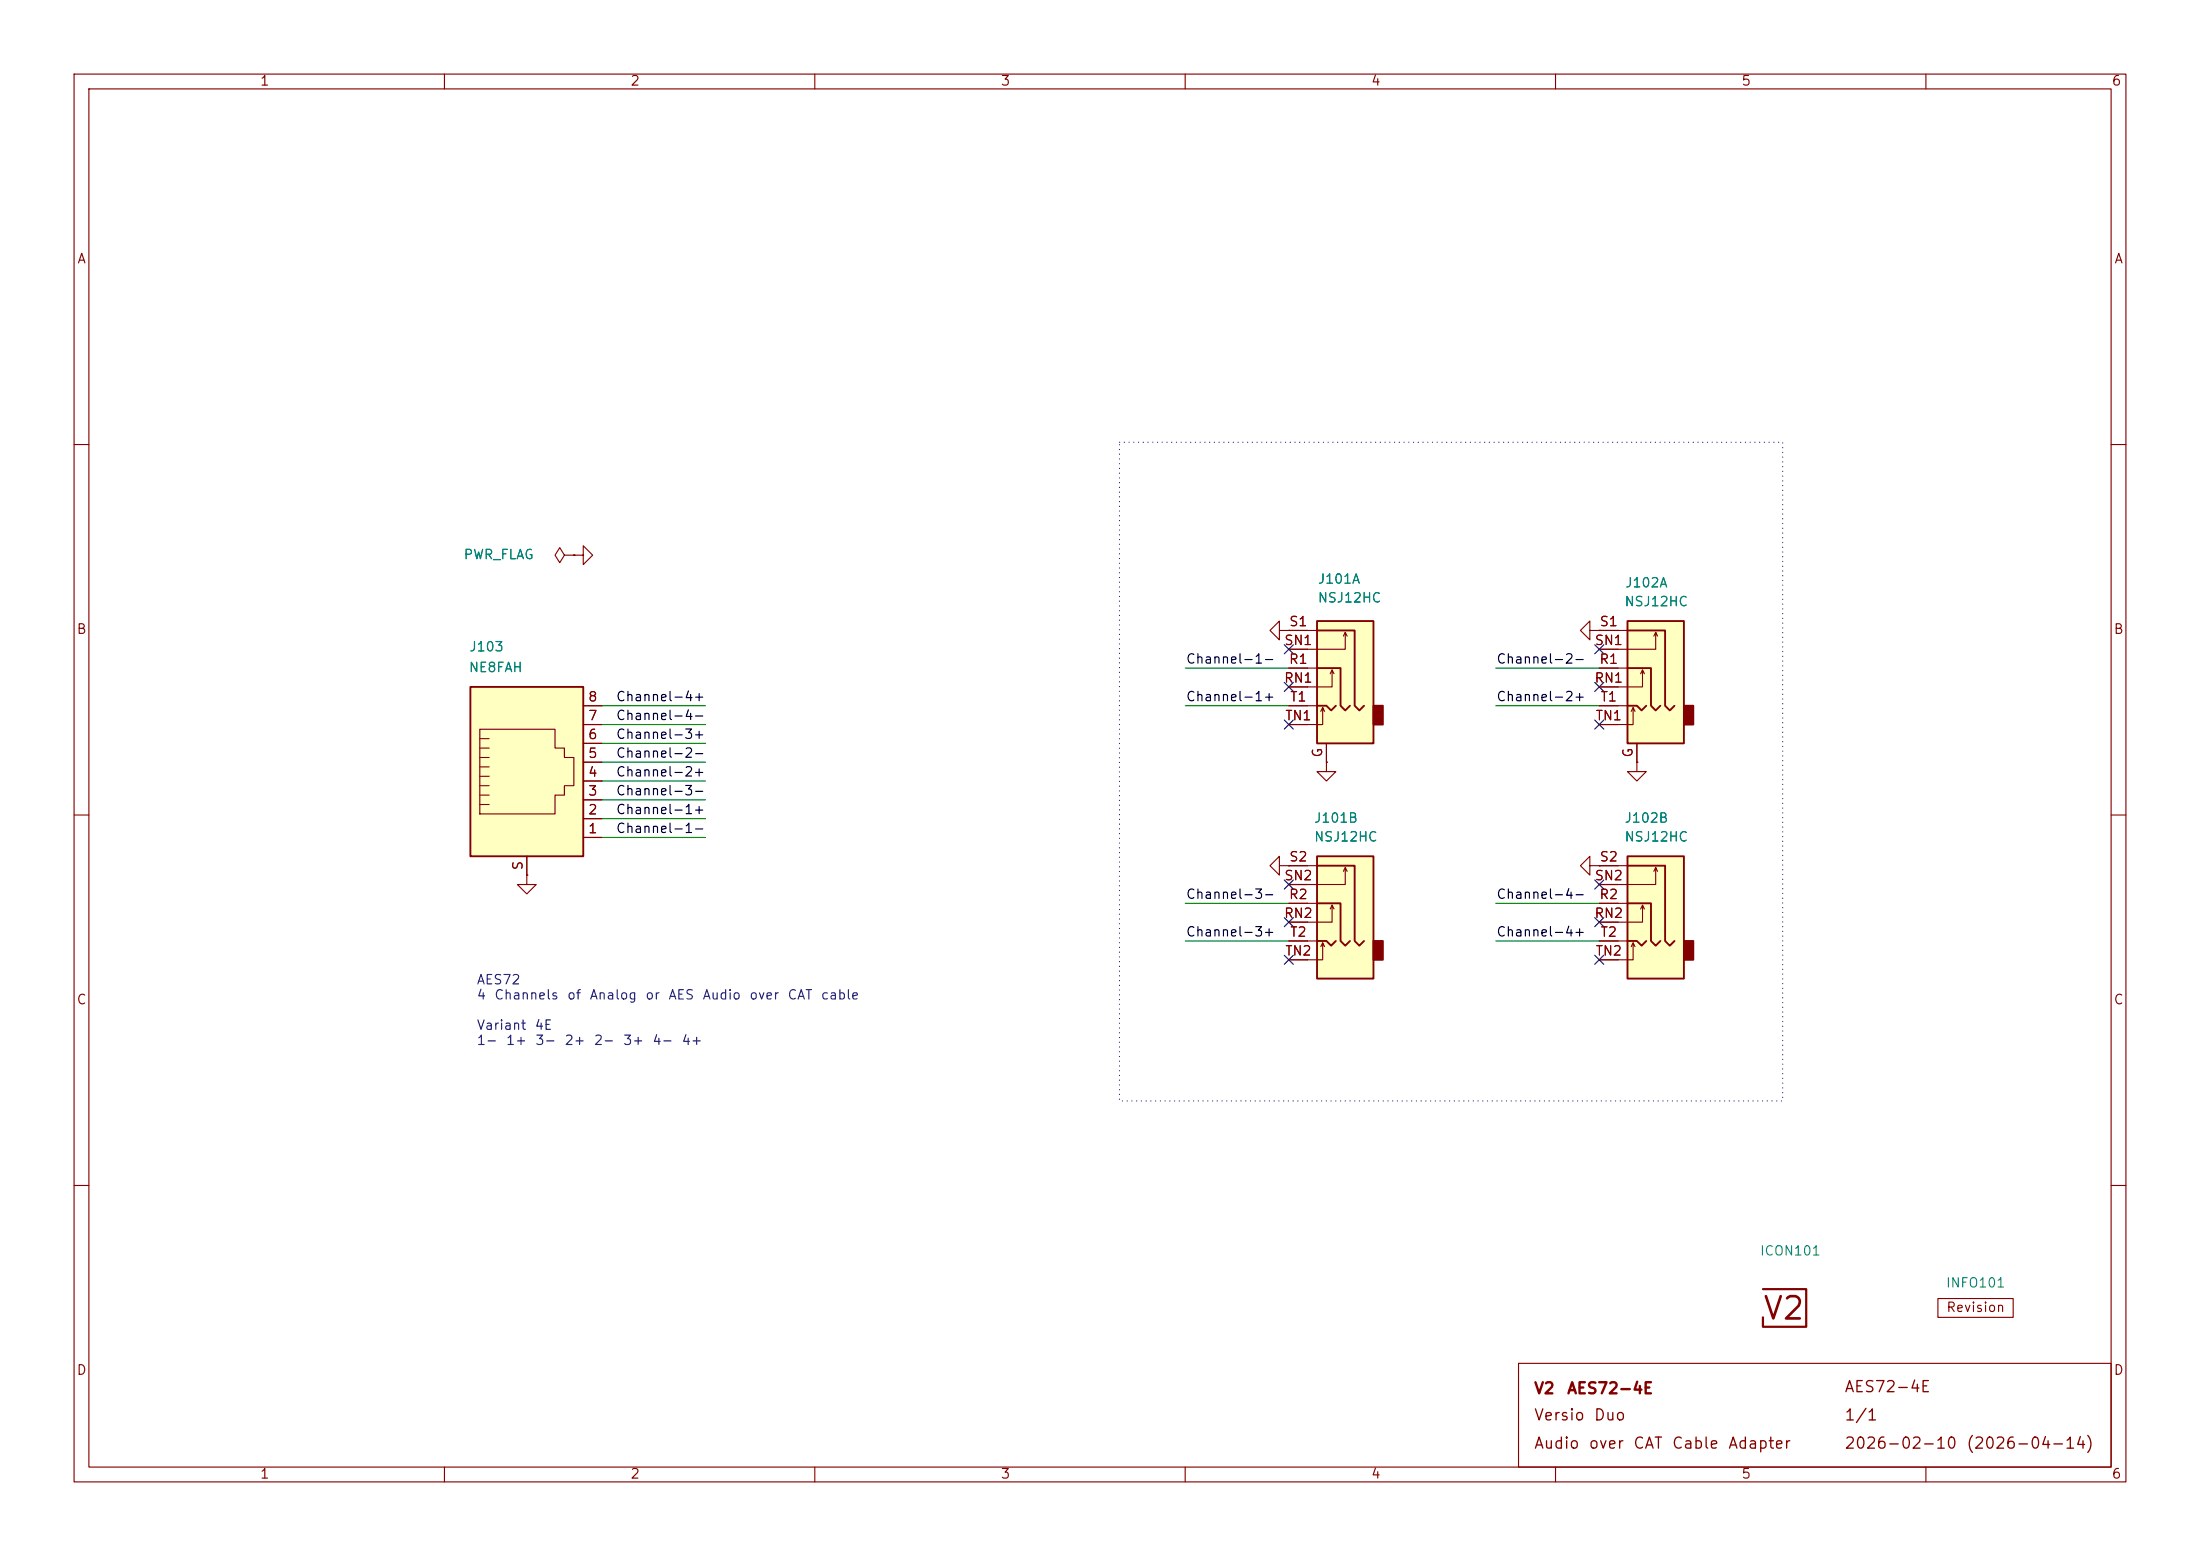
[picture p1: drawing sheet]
<svg xmlns="http://www.w3.org/2000/svg" width="297mm" height="210mm" viewBox="0 0 297 210" stroke-linecap="round" stroke-linejoin="round" font-family="sans-serif">
<g fill="none" stroke="#840000" stroke-width=".15">
<path d="M10 10h277v190h-277zM12 12h273v186h-273zM60 10v2M110 10v2M160 10v2M210 10v2M260 10v2M10 60h2M285 60h2M10 110h2M285 110h2M10 160h2"/>
<path d="M285 160h2M60 198v2M110 198v2M160 198v2M205 184h80v14h-80zM210 198v2M260 198v2"/>
</g>
<path d="M63.5 92.7h15.2v22.9h-15.2z" fill="#ffffc2"/>
<g fill="none" stroke="#840000" stroke-width=".15">
<path d="M64.8 98.4h10.1v2.6h1.3v1.2h1.3v3.8h-1.3v1.3h-1.3v2.6h-10.1zM64.8 99.7h1.2M78.7 97.8h2.6M78.7 95.3h2.6M64.8 103.5h1.2M64.8 104.8h1.2M64.8 106h1.2M64.8 107.3h1.2M64.8 108.6h1.2M64.8 102.2h1.2M64.8 101h1.2M71.1 115.6v2.5"/>
<path d="M78.7 113h2.6M78.7 110.5h2.6M78.7 108h2.6M78.7 105.4h2.6M78.7 102.9h2.6M78.7 100.3h2.6M214.6 116.8v1.3l-1.2-1.3 1.2-1.2v1.2h1.3M215.9 116.8h.1M221 102.9v1.2h-1.3l1.3 1.3 1.2-1.3h-1.2M221 102.9h.1"/>
</g>
<path d="M63.5 92.7h15.2v22.9h-15.2z" fill="none" stroke="#840000" stroke-width=".25"/>
<path d="M219.7 115.6h7.6v16.5h-7.6z" fill="#ffffc2"/>
<path d="M227.3 127h1.3v2.5h-1.3z" fill="#840000" stroke="#840000" stroke-width=".25"/>
<path d="M219.7 115.6h7.6v16.5h-7.6zM219.7 116.8h5.1v10.2l.6 .6 .7-.6M219.7 121.9h3.2v5.1l.6 .6 .7-.6M219.7 127h1.3l.6 .6 .6-.6" fill="none" stroke="#840000" stroke-width=".25"/>
<path d="M215.9 116.8h3.8M223.5 117.1l-.2 .5M223.8 117.6l-.3-.5v2.3h-7.6M215.9 121.9h3.8M215.9 127h3.8M220.5 127.3l-.3 .5M220.7 127.8l-.2-.5v2.2h-4.6M221.7 122.2l-.2 .5M222 122.7l-.3-.5v2.3h-5.8" fill="none" stroke="#840000" stroke-width=".15"/>
<path d="M219.7 83.8h7.6v16.5h-7.6z" fill="#ffffc2"/>
<path d="M227.3 95.3h1.3v2.5h-1.3z" fill="#840000" stroke="#840000" stroke-width=".25"/>
<path d="M219.7 83.8h7.6v16.5h-7.6zM219.7 90.2h3.2v5.1l.6 .6 .7-.6M219.7 95.3h1.3l.6 .6 .6-.6M219.7 85.1h5.1v10.2l.6 .6 .7-.6" fill="none" stroke="#840000" stroke-width=".25"/>
<g fill="none" stroke="#840000" stroke-width=".15">
<path d="M215.9 90.2h3.8M215.9 85.1h3.8M215.9 95.3h3.8M220.5 95.5l-.3 .5M220.7 96l-.2-.5v2.3h-4.6M221.7 90.4l-.2 .5M222 90.9l-.3-.5v2.3h-5.8M223.5 85.3l-.2 .6M223.8 85.9l-.3-.6v2.3h-7.6M71.1 118.1v1.3h-1.3l1.3 1.3 1.3-1.3h-1.3M71.1 118.1h.1M179.1 102.9v1.2h-1.3l1.3 1.3 1.2-1.3h-1.2"/>
<path d="M179.1 102.9h.1M221 100.3v2.6M261.6 175.3h10.2v2.5h-10.2z"/>
</g>
<path d="M238 174h5.8v5.1h-5.8v-1.3" fill="none" stroke="#840000" stroke-width=".3"/>
<path d="M177.8 115.6h7.6v16.5h-7.6z" fill="#ffffc2"/>
<path d="M185.4 127h1.3v2.5h-1.3z" fill="#840000" stroke="#840000" stroke-width=".25"/>
<path d="M177.8 115.6h7.6v16.5h-7.6zM177.8 116.8h5.1v10.2l.6 .6 .6-.6M177.8 121.9h3.2v5.1l.6 .6 .6-.6M177.8 127h1.3l.6 .6 .6-.6" fill="none" stroke="#840000" stroke-width=".25"/>
<path d="M174 116.8h3.8M181.6 117.1l-.2 .5M181.9 117.6l-.3-.5v2.3h-7.6M174 121.9h3.8M174 127h3.8M178.6 127.3l-.3 .5M178.8 127.8l-.2-.5v2.2h-4.6M179.8 122.2l-.2 .5M180.1 122.7l-.3-.5v2.3h-5.8" fill="none" stroke="#840000" stroke-width=".15"/>
<path d="M177.8 83.8h7.6v16.5h-7.6z" fill="#ffffc2"/>
<path d="M185.4 95.3h1.3v2.5h-1.3z" fill="#840000" stroke="#840000" stroke-width=".25"/>
<path d="M177.8 83.8h7.6v16.5h-7.6zM177.8 90.2h3.2v5.1l.6 .6 .6-.6M177.8 95.3h1.3l.6 .6 .6-.6M177.8 85.1h5.1v10.2l.6 .6 .6-.6" fill="none" stroke="#840000" stroke-width=".25"/>
<g fill="none" stroke="#840000" stroke-width=".15">
<path d="M76.2 74.9l-.6-1-.7 1 .7 1 .6-1h1.3M77.5 74.9h.1M77.5 74.9h1.2v-1.2l1.3 1.2-1.3 1.3v-1.3M78.7 95.3h2.6M78.7 97.8h2.6M172.7 85.1v1.3l-1.3-1.3 1.3-1.3v1.3h1.3M174 85.1h.1M174 90.2h3.8M174 85.1h3.8M174 95.3h3.8M178.6 95.5l-.3 .5M178.8 96l-.2-.5v2.3h-4.6"/>
<path d="M179.8 90.4l-.2 .5M180.1 90.9l-.3-.5v2.3h-5.8M181.6 85.3l-.2 .6M181.9 85.9l-.3-.6v2.3h-7.6M214.6 85.1v1.3l-1.2-1.3 1.2-1.3v1.3h1.3M215.9 85.1h.1M215.9 90.2h2.5M215.9 85.1h2.5M215.9 95.3h2.5M215.9 92.7h2.5M215.9 87.6h2.5M215.9 97.8h2.5"/>
<path d="M71.1 118.1h.1M71.1 115.6v2.5M78.7 113h2.6M78.7 110.5h2.6M78.7 108h2.6M78.7 105.4h2.6M78.7 102.9h2.6M78.7 100.3h2.6M172.7 116.8v1.3l-1.3-1.3 1.3-1.2v1.2h1.3M174 116.8h.1M174 116.8h2.5M174 119.4h2.5"/>
<path d="M179.1 102.9h.1M179.1 100.3v2.6M215.9 116.8h.1M215.9 116.8h2.5M215.9 119.4h2.5M221 102.9h.1M221 100.3v2.6M174 121.9h2.5M174 124.5h2.5M174 127h2.5M174 129.5h2.5M215.9 121.9h2.5"/>
<path d="M215.9 124.5h2.5M215.9 127h2.5M215.9 129.5h2.5"/>
</g>
<g fill="none" stroke="#008400" stroke-width=".15">
<path d="M81.3 95.3h13.9M81.3 97.8h13.9M160 90.2h14M160 95.3h14M201.9 90.2h14M201.9 95.3h14M81.3 113h13.9M81.3 108h13.9M81.3 105.4h13.9M81.3 110.5h13.9M81.3 102.9h13.9M81.3 100.3h13.9"/>
<path d="M160 127h14M160 121.9h14M201.9 127h14M201.9 121.9h14"/>
</g>
<g fill="none" stroke="#000084" stroke-width=".15">
<path d="M173.4 92.1l1.2 1.2M173.4 87l1.2 1.2M173.4 97.2l1.2 1.2M174.6 92.1l-1.2 1.2M174.6 87l-1.2 1.2M174.6 97.2l-1.2 1.2M215.3 92.1l1.2 1.2M215.3 97.2l1.2 1.2M215.3 87l1.2 1.2M216.5 92.1l-1.2 1.2M216.5 97.2l-1.2 1.2M216.5 87l-1.2 1.2"/>
<path d="M173.4 118.8l1.2 1.2M174.6 118.8l-1.2 1.2M215.3 118.8l1.2 1.2M216.5 118.8l-1.2 1.2M173.4 123.9l1.2 1.2M173.4 128.9l1.2 1.2M174.6 123.9l-1.2 1.2M174.6 128.9l-1.2 1.2M215.3 123.9l1.2 1.2M215.3 128.9l1.2 1.2M216.5 123.9l-1.2 1.2M216.5 128.9l-1.2 1.2"/>
</g>
<path d="M151.1 59.7h89.6v88.9h-89.6z" fill="none" stroke="#0000c2" stroke-width=".15" stroke-dasharray="0 .6"/>
<text font-size="3" fill="#840000" x="237.8" y="178.8">V2</text>
<g font-size="1.5" fill="#840000">
<text x="207" y="188.5">V2</text>
<text x="211.4" y="188.5">AES72-4E</text>
<text x="248.9" y="188.3">AES72-4E</text>
<text x="207" y="192.1">Versio</text>
<text x="207" y="195.9">Audio</text>
<text x="214.4" y="195.9">over</text>
<text x="215.1" y="192.1">Duo</text>
<text x="220.4" y="195.9">CAT</text>
<text x="225.6" y="195.9">Cable</text>
<text x="233.2" y="195.9">Adapter</text>
<text x="248.9" y="195.9">2026-02-10</text>
<text x="248.9" y="192.1">1/1</text>
<text x="265.3" y="195.9">(2026-04-14)</text>
</g>
<g font-size="1.3" fill="#840000">
<text x="35" y="11.9">1</text>
<text x="85" y="11.9">2</text>
<text x="135" y="11.9">3</text>
<text x="185" y="11.9">4</text>
<text x="235" y="11.9">5</text>
<text x="285" y="11.9">6</text>
<text x="10.3" y="35.9">A</text>
<text x="285.3" y="35.9">A</text>
<text x="10.3" y="85.9">B</text>
<text x="173.3" y="87.4">SN1</text>
<text x="173.9" y="89.9">R1</text>
<text x="173.9" y="84.8">S1</text>
<text x="215.2" y="87.4">SN1</text>
<text x="215.8" y="89.9">R1</text>
<text x="215.9" y="84.8">S1</text>
<text x="285.3" y="85.9">B</text>
<text x="79.3" y="95">8</text>
<text x="173.3" y="92.5">RN1</text>
<text x="174.1" y="95">T1</text>
<text x="215.2" y="92.5">RN1</text>
<text x="216" y="95">T1</text>
<text x="79.3" y="100.1">6</text>
<text x="79.3" y="97.5">7</text>
<text x="173.4" y="97.5">TN1</text>
<text x="215.3" y="97.5">TN1</text>
<text x="79.3" y="107.7">3</text>
<text x="79.3" y="105.2">4</text>
<text x="79.3" y="102.6">5</text>
<text x="178.8" y="102.3" transform="rotate(-90 178.8 102.3)">G</text>
<text x="220.7" y="102.3" transform="rotate(-90 220.7 102.3)">G</text>
<text x="79.3" y="112.8">1</text>
<text x="79.3" y="110.2">2</text>
<text x="70.9" y="117.5" transform="rotate(-90 70.9 117.5)">S</text>
<text x="173.3" y="119.1">SN2</text>
<text x="173.9" y="116.6">S2</text>
<text x="215.2" y="119.1">SN2</text>
<text x="215.9" y="116.6">S2</text>
<text x="173.3" y="124.2">RN2</text>
<text x="173.9" y="121.7">R2</text>
<text x="215.2" y="124.2">RN2</text>
<text x="215.8" y="121.7">R2</text>
<text x="173.4" y="129.3">TN2</text>
<text x="174.1" y="126.7">T2</text>
<text x="215.3" y="129.3">TN2</text>
<text x="216" y="126.7">T2</text>
<text x="10.3" y="135.9">C</text>
<text x="285.3" y="135.9">C</text>
<text x="262.7" y="177.4">Revision</text>
<text x="10.3" y="185.9">D</text>
<text x="285.3" y="185.9">D</text>
<text x="35" y="199.9">1</text>
<text x="85" y="199.9">2</text>
<text x="135" y="199.9">3</text>
<text x="185" y="199.9">4</text>
<text x="235" y="199.9">5</text>
<text x="285" y="199.9">6</text>
</g>
<g font-size="1.3" fill="#008484">
<text x="62.5" y="75.8">PWR_FLAG</text>
<text x="177.8" y="79.1">J101A</text>
<text x="177.8" y="81.6">NSJ12HC</text>
<text x="219.2" y="82.1">NSJ12HC</text>
<text x="219.3" y="79.6">J102A</text>
<text x="63.3" y="88.2">J103</text>
<text x="63.2" y="91">NE8FAH</text>
<text x="177.3" y="111.4">J101B</text>
<text x="177.3" y="113.9">NSJ12HC</text>
<text x="219.2" y="111.4">J102B</text>
<text x="219.2" y="113.9">NSJ12HC</text>
<text x="237.5" y="169.8">ICON101</text>
<text x="262.6" y="174.1">INFO101</text>
</g>
<g font-size="1.3">
<text x="160" y="89.9">Channel-1-</text>
<text x="201.9" y="89.9">Channel-2-</text>
<text x="83.1" y="95">Channel-4+</text>
<text x="160" y="95">Channel-1+</text>
<text x="201.9" y="95">Channel-2+</text>
<text x="83.1" y="100">Channel-3+</text>
<text x="83.1" y="97.5">Channel-4-</text>
<text x="83.1" y="102.6">Channel-2-</text>
<text x="83.1" y="105.1">Channel-2+</text>
<text x="83.1" y="107.7">Channel-3-</text>
<text x="83.1" y="112.7">Channel-1-</text>
<text x="83.1" y="110.2">Channel-1+</text>
<text x="160" y="121.6">Channel-3-</text>
<text x="201.9" y="121.6">Channel-4-</text>
<text x="160" y="126.7">Channel-3+</text>
<text x="201.9" y="126.7">Channel-4+</text>
</g>
<g font-size="1.3" fill="#0000c2">
<text x="64.3" y="133.2">AES72</text>
<text x="64.3" y="135.2">4</text>
<text x="66.6" y="135.2">Channels</text>
<text x="76.5" y="135.2">of</text>
<text x="79.5" y="135.2">Analog</text>
<text x="87" y="135.2">or</text>
<text x="90.1" y="135.2">AES</text>
<text x="94.8" y="135.2">Audio</text>
<text x="101.1" y="135.2">over</text>
<text x="106.2" y="135.2">CAT</text>
<text x="110.7" y="135.2">cable</text>
<text x="64.3" y="139.3">Variant</text>
<text x="64.3" y="141.4">1-</text>
<text x="68.2" y="141.4">1+</text>
<text x="72.1" y="139.3">4E</text>
<text x="72.2" y="141.4">3-</text>
<text x="76.1" y="141.4">2+</text>
<text x="80.1" y="141.4">2-</text>
<text x="84" y="141.4">3+</text>
<text x="88" y="141.4">4-</text>
<text x="91.9" y="141.4">4+</text>
</g>
</svg>
